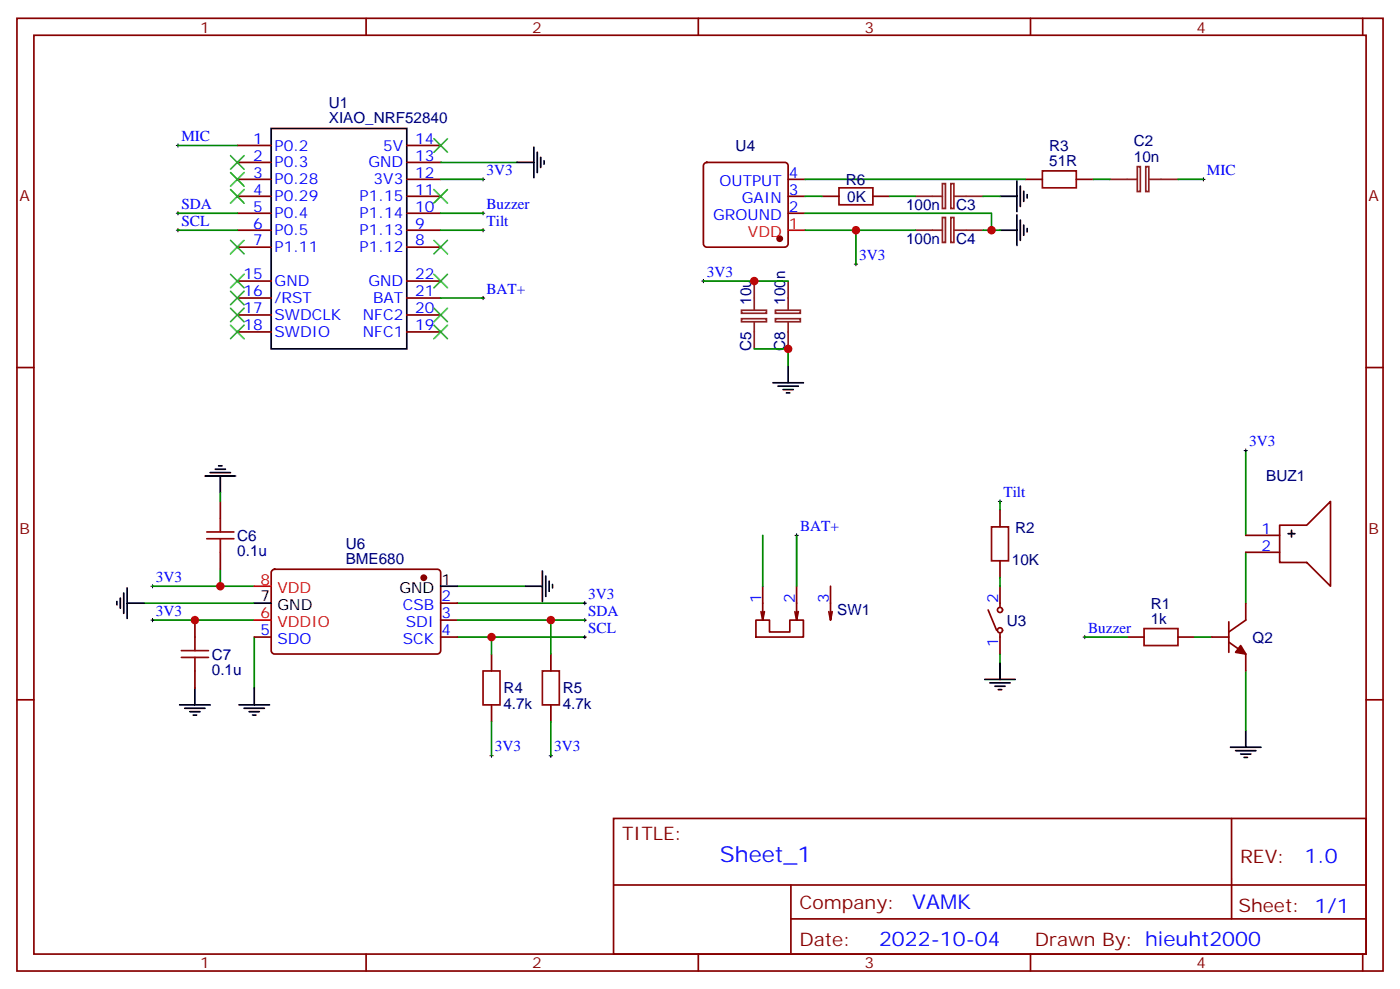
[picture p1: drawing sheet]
<svg xmlns="http://www.w3.org/2000/svg" width="291mm" height="206mm" viewBox="0 0 291 206" stroke-linecap="round" stroke-linejoin="round" font-family="sans-serif">
<g fill="none" stroke="#870000" stroke-width=".35">
<path d="M3.5 3.8h284.4v198.3h-284.4zM7.1 7.3h277.2v191.2h-277.2zM76.2 3.8v3.5M145.3 3.8v3.5M214.5 3.8v3.5M283.6 3.8v3.5M49.4 30.3h7M49.4 37.3h7M49.4 33.8h7M84.7 30.3h7M84.7 37.3h7M84.7 33.8h7"/>
<path d="M146.6 34l.5-.2h16.2a.71 .71 0 0 1 .7 .7v16.2a.76 .76 0 0 1-.7 .7h-16.2a.76 .76 0 0 1-.7-.7v-16.2zM164 37.3h3.6M213.4 37.3h3.6M224 37.3h3.5M49.4 40.9h7M49.4 44.4h7M49.4 47.9h7M49.4 51.4h7M49.4 58.5h7M84.7 40.9h7M84.7 44.4h7M84.7 47.9h7"/>
<path d="M84.7 51.4h7M84.7 58.5h7M164 40.9h3.6M164 44.4h3.6M171.1 40.9h3.5M181.7 40.9h3.5M3.5 76.5h3.6M49.4 62h7M49.4 65.5h7M49.4 69.1h7M84.7 62h7M84.7 65.5h7"/>
<path d="M84.7 69.1h7M284.3 76.5h3.6M45.9 104.4v3.5M45.9 114.9v3.6M56.7 118.7l.4-.2h33.9a.71 .71 0 0 1 .7 .7v16.2a.76 .76 0 0 1-.7 .7h-33.9a.76 .76 0 0 1-.7-.7v-16.2zM208.1 106.1v3.5M208.1 116.7v3.5M259.3 111.4h7M259.3 114.9h7M266.3 109.3h5.7l4.9-4.9v17.6l-4.9-4.9h-5.7zM40.6 129v3.6M40.6 139.6v3.6"/>
<path d="M52.9 132.6h3.5M91.7 132.6h3.5M91.7 129h3.5M91.7 125.5h3.5M102.3 136.1v3.5M114.7 136.1v3.5M157.3 129h2.9v2.5h4.2v-2.5h2.8v3.6h-9.9zM158.4 127.3l.3 1.7M158.7 122v7l.4-1.7M165.5 127.3l.3 1.7M165.8 122v7l.4-1.7M172.5 127.3l.4 1.7"/>
<path d="M172.9 122v7l.3-1.7M205.7 126.9l1.7 4.3M208.1 122v4.2M208.1 131.9v4.2M234.6 132.6h3.5M245.2 132.6h3.5M252.2 132.6h3.6M255.8 133.6l3.5 2.5v3.5M255.8 129.4v6.3M259.3 125.5v3.5l-3.5 2.5M3.5 145.6h3.6M102.3 146.7v3.5"/>
<path d="M114.7 146.7v3.5M284.3 145.6h3.6M127.7 170.3h156.6v28.2h-156.6zM256.3 170.3v20.9M76.2 198.5v3.6M127.7 184.2h156.5M145.3 198.5v3.6M164.6 191.2h119.6M164.6 184.2v14.1M214.5 198.5v3.6M283.6 198.5v3.6"/>
<circle cx="208.1" cy="131.2" r=".53"/>
<circle cx="208.1" cy="126.9" r=".53"/>
</g>
<g fill="none" stroke="#000" stroke-width=".35">
<path d="M56.4 26.7h28.3v45.9h-28.3zM107.6 33.8h3.5M111.1 30.6v6.4M111.8 31.7v4.2M112.5 32.7v2.2M113.2 33.4v.7M211.7 37.7v6.3M212.4 38.7v4.3M213.1 39.8v2.1M208.1 40.9h3.6M208.1 47.9h3.6M211.7 44.7v6.4"/>
<path d="M212.4 45.8v4.2M213.1 46.8v2.2M213.8 40.5v.7M213.8 47.6v.7M160.9 79.7h6.3M164 76.1v3.6M42.7 99.1h6.3M43.7 98.4h4.3M44.8 97.6h2.1M45.5 96.9h.7M45.9 99.1v3.5M161.9 80.4h4.3"/>
<path d="M163 81.1h2.1M163.7 81.8h.7M112.9 118.8v6.4M113.6 119.9v4.2M268.1 111.1h1.4M268.8 110.3v1.5M24.3 125.2v.7M25 124.5v2.1M25.8 123.4v4.2M26.5 125.5h3.5M26.5 122.3v6.4M52.9 125.5h3.5"/>
<path d="M91.7 122h3.5M109.4 122h3.5M114.3 120.9v2.1M115 121.6v.7M208.1 137.9v3.5M37.4 146.7h6.3M38.5 147.4h4.2M39.5 148.1h2.1M40.2 148.8h.7M40.6 143.2v3.5M49.7 146.7h6.4M50.8 147.4h4.2"/>
<path d="M51.9 148.1h2.1M52.6 148.8h.7M52.9 143.2v3.5M205 141.4h6.3M206 142.1h4.3M207.1 142.8h2.1M207.8 143.5h.7M256.1 155.5h6.4M257.2 156.2h4.2M258.2 156.9h2.1M258.9 157.6h.7M259.3 152v3.5"/>
</g>
<g fill="#870000" stroke="#870000" stroke-width=".35">
<path d="M258.2 134.3l1.1 1.8-2.1-.4z"/>
<circle cx="162.3" cy="49.7" r=".53"/>
<circle cx="88.2" cy="120.2" r=".53"/>
</g>
<path d="M164 47.9h3.6M52.9 122h3.5M52.9 129h3.5" fill="none" stroke="#f00" stroke-width=".35"/>
<g fill="none" stroke="#a10000" stroke-width=".35">
<path d="M174.6 39.1h7.1v3.5h-7.1zM217 35.6h7v3.5h-7zM43 112.1h5.7M43 110.7h5.7M45.9 107.9v2.8M45.9 112.1v2.8M206.4 109.6h3.5v7.1h-3.5zM37.7 136.8h5.7M37.7 135.4h5.7M40.6 132.6v2.8M40.6 136.8v2.8M100.5 139.6h3.6v7.1h-3.6z"/>
<path d="M112.9 139.6h3.5v7.1h-3.5zM238.1 130.8h7.1v3.5h-7.1z"/>
</g>
<g fill="none" stroke="#008700" stroke-width=".35">
<path d="M37 30.3h12.4M91.7 33.8h15.9M91.7 37.3h8.8M167.6 37.3h45.8M227.5 37.3h3.6M245.2 37.3h5.3M37 44.4h12.4M37 47.9h12.4M91.7 44.4h8.8M91.7 47.9h8.8M146.4 58.5h17.6M167.6 44.4h38.8v3.5h1.7"/>
<path d="M167.6 47.9h22.9M167.6 40.9h3.5M178.2 47.9v7.1M185.2 40.9h5.3M204.6 47.9h1.8M204.6 40.9h3.5M91.7 62h8.8M157 72.6h7v3.5M259.3 93.8v17.6M45.9 118.5v3.5h7M45.9 102.6v1.8M158.7 111.4v10.6"/>
<path d="M165.8 111.4v10.6M208.1 104.4v1.7M259.3 114.9v10.6M30 125.5h22.9M31.7 129h21.2M31.7 122h14.2M52.9 132.6v10.6M95.2 125.5h26.5M95.2 132.6h26.5M95.2 129h26.5M95.2 122h14.2M102.3 132.6v3.5"/>
<path d="M114.7 129v7.1M208.1 120.2v1.8M208.1 136.1v1.8M225.8 132.6h8.8M248.7 132.6h3.5M259.3 139.6v12.4M102.3 150.2v7.1M114.7 150.2v7.1"/>
</g>
<g fill="none" stroke="#000" stroke-width=".21">
<path d="M36.7 30.3h.7M37 29.9v.7M100.2 37.3h.7M100.5 37v.7M250.1 37.3h.7M250.5 37v.7M36.7 44.4h.7M36.7 47.9h.7M37 44v.7M37 47.6v.7M100.2 44.4h.7M100.2 47.9h.7"/>
<path d="M100.5 44v.7M100.5 47.6v.7M146 58.5h.8M146.4 58.1v.7M177.8 55h.7M178.2 54.6v.7M100.2 62h.7M100.5 61.7v.7M258.9 93.8h.7M259.3 93.4v.7M165.5 111.4h.7M165.8 111.1v.7"/>
<path d="M207.8 104.4h.7M208.1 104v.7M31.4 129h.7M31.4 122h.7M31.7 121.6v.7M31.7 128.7v.7M121.4 132.6h.7M121.4 129h.7M121.4 125.5h.7M121.7 125.2v.7M121.7 128.7v.7M121.7 132.2v.7"/>
<path d="M225.4 132.6h.7M225.8 132.2v.7M102 157.3h.7M102.3 156.9v.7M114.3 157.3h.7M114.7 156.9v.7"/>
</g>
<g fill="none" stroke="#3c3" stroke-width=".35">
<path d="M48 35.9l2.8 2.8M48 32.4l2.8 2.8M48 39.4l2.8 2.9M50.8 35.9l-2.8 2.8M50.8 32.4l-2.8 2.8M50.8 39.4l-2.8 2.9M90.3 39.4l2.8 2.9M90.3 28.9l2.8 2.8M93.1 39.4l-2.8 2.9M93.1 28.9l-2.8 2.8M48 57.1l2.8 2.8M48 50l2.8 2.8"/>
<path d="M50.8 57.1l-2.8 2.8M50.8 50l-2.8 2.8M90.3 50l2.8 2.8M90.3 57.1l2.8 2.8M93.1 50l-2.8 2.8M93.1 57.1l-2.8 2.8M48 67.7l2.8 2.8M48 64.1l2.8 2.9M48 60.6l2.8 2.8M50.8 67.7l-2.8 2.8M50.8 64.1l-2.8 2.9M50.8 60.6l-2.8 2.8"/>
<path d="M90.3 64.1l2.8 2.9M90.3 67.7l2.8 2.8M93.1 64.1l-2.8 2.9M93.1 67.7l-2.8 2.8"/>
</g>
<g fill="none" stroke="#8c2424" stroke-width=".35">
<path d="M196.1 38.2h.7v5.2h-.7zM197.9 38.2h.6v5.2h-.6zM231.1 37.3h5.6M236.7 34.7h.6v5.2h-.6zM238.5 34.7h.6v5.2h-.6zM239.2 37.3h6M157 58.5v6M164 58.5v6M190.5 40.9h5.6M190.5 47.9h5.6M196.1 45.3h.7v5.1h-.7zM197.9 45.3h.6v5.1h-.6z"/>
<path d="M198.6 40.9h6M198.6 47.9h6M154.3 64.6h5.2v.6h-5.2zM154.3 66.3h5.2v.7h-5.2zM157 67v5.6M161.4 64.6h5.2v.6h-5.2zM161.4 66.3h5.2v.7h-5.2zM164 67v5.6"/>
</g>
<g fill="#c00">
<circle cx="114.7" cy="129" r=".88"/>
<circle cx="102.3" cy="132.6" r=".88"/>
<circle cx="45.9" cy="122" r=".88"/>
<circle cx="40.6" cy="129" r=".88"/>
<circle cx="206.4" cy="47.9" r=".88"/>
<circle cx="178.2" cy="47.9" r=".88"/>
<circle cx="157" cy="58.5" r=".88"/>
<circle cx="164" cy="72.6" r=".88"/>
</g>
<text font-size="4.6" fill="#00f" x="149.8" y="179.3">Sheet_1</text>
<g font-size="4.2" fill="#00f">
<text x="271.5" y="179.6">1.0</text>
<text x="189.9" y="189.1">VAMK</text>
<text x="183" y="196.9">2022-10-04</text>
</g>
<g font-size="3.9" fill="#800">
<text x="129.5" y="174.9">TITLE:</text>
<text x="258.1" y="179.6">REV:</text>
<text x="166.4" y="189.1">Company:</text>
<text x="257.7" y="189.7">Sheet: 1/1</text>
<text x="166.4" y="196.8">Date:</text>
<text x="215.4" y="196.9">Drawn By: hieuht2000</text>
</g>
<g font-size="3.2" fill="#800">
<text x="41.6" y="6.8">1</text>
<text x="110.8" y="6.8">2</text>
<text x="179.9" y="6.8">3</text>
<text x="249.1" y="6.8">4</text>
<text x="4.1" y="41.9">A</text>
<text x="284.9" y="41.9">A</text>
<text x="4.1" y="111.1">B</text>
<text x="284.9" y="111.1">B</text>
<text x="41.6" y="201.5">1</text>
<text x="110.8" y="201.5">2</text>
<text x="179.9" y="201.5">3</text>
<text x="249.1" y="201.5">4</text>
</g>
<g font-size="3.2" fill="#000080">
<text x="68.4" y="22.5">U1</text>
<text x="68.4" y="25.7">XIAO_NRF52840</text>
<text x="153.1" y="31.4">U4</text>
<text x="218.4" y="34.5">51R</text>
<text x="218.4" y="31.3">R3</text>
<text x="236" y="33.6">10n</text>
<text x="236" y="30.4">C2</text>
<text x="176.1" y="38.5">R6</text>
<text x="176.4" y="42">0K</text>
<text x="188.6" y="43.8">100n</text>
<text x="199" y="43.8">C3</text>
<text x="188.6" y="50.8">100n</text>
<text x="199" y="50.8">C4</text>
<text x="156.4" y="63.5" transform="rotate(-90 156.4 63.5)">10u</text>
<text x="163.4" y="63.5" transform="rotate(-90 163.4 63.5)">100n</text>
<text x="156.4" y="73" transform="rotate(-90 156.4 73)">C5</text>
<text x="163.4" y="72.9" transform="rotate(-90 163.4 72.9)">C8</text>
<text x="263.5" y="100.2">BUZ1</text>
<text x="49.4" y="112.6">C6</text>
<text x="211.3" y="110.8">R2</text>
<text x="49.4" y="115.7">0.1u</text>
<text x="72" y="117.3">BME680</text>
<text x="72" y="114.3">U6</text>
<text x="210.6" y="117.5">10K</text>
<text x="174.3" y="128.1">SW1</text>
<text x="209.5" y="130.2">U3</text>
<text x="239.5" y="129.8">1k</text>
<text x="239.5" y="126.8">R1</text>
<text x="44.1" y="137.3">C7</text>
<text x="260.7" y="133.7">Q2</text>
<text x="44.1" y="140.4">0.1u</text>
<text x="104.8" y="147.5">4.7k</text>
<text x="104.8" y="144.3">R4</text>
<text x="117.1" y="147.5">4.7k</text>
<text x="117.1" y="144.3">R5</text>
</g>
<g font-size="3.2" fill="#00f">
<text x="37.7" y="29.4">MIC</text>
<text x="52.7" y="29.9">1</text>
<text x="86.4" y="29.9">14</text>
<text x="52.7" y="33.4">2</text>
<text x="57.1" y="31.3">P0.2</text>
<text x="57.1" y="34.9">P0.3</text>
<text x="76.7" y="34.9">GND</text>
<text x="79.8" y="31.3">5V</text>
<text x="86.4" y="33.4">13</text>
<text x="52.7" y="37">3</text>
<text x="52.7" y="40.5">4</text>
<text x="57.1" y="38.4">P0.28</text>
<text x="57.1" y="41.9">P0.29</text>
<text x="74.8" y="41.9">P1.15</text>
<text x="77.8" y="38.4">3V3</text>
<text x="86.4" y="40.5">11</text>
<text x="86.4" y="37">12</text>
<text x="101.2" y="36.4">3V3</text>
<text x="149.8" y="38.7">OUTPUT</text>
<text x="164.2" y="40.5">3</text>
<text x="164.2" y="37">4</text>
<text x="251.2" y="36.4">MIC</text>
<text x="37.7" y="43.5">SDA</text>
<text x="37.7" y="47">SCL</text>
<text x="52.7" y="44">5</text>
<text x="52.7" y="47.6">6</text>
<text x="57.1" y="45.4">P0.4</text>
<text x="74.8" y="45.4">P1.14</text>
<text x="86.4" y="47.6">9</text>
<text x="86.4" y="44">10</text>
<text x="101.2" y="43.5">Buzzer</text>
<text x="101.2" y="47">Tilt</text>
<text x="148.4" y="45.8">GROUND</text>
<text x="154.4" y="42.3">GAIN</text>
<text x="164.2" y="44">2</text>
<text x="52.7" y="51.1">7</text>
<text x="57.1" y="49">P0.5</text>
<text x="57.1" y="52.5">P1.11</text>
<text x="74.8" y="52.5">P1.12</text>
<text x="74.8" y="49">P1.13</text>
<text x="86.4" y="51.1">8</text>
<text x="50.6" y="58.1">15</text>
<text x="57.1" y="59.5">GND</text>
<text x="76.7" y="59.5">GND</text>
<text x="86.4" y="58.1">22</text>
<text x="147.1" y="57.6">3V3</text>
<text x="178.9" y="54.1">3V3</text>
<text x="50.6" y="61.7">16</text>
<text x="50.6" y="65.2">17</text>
<text x="57.1" y="63.1">/RST</text>
<text x="77.7" y="63.1">BAT</text>
<text x="86.4" y="65.2">20</text>
<text x="86.4" y="61.7">21</text>
<text x="101.2" y="61.1">BAT+</text>
<text x="50.6" y="68.7">18</text>
<text x="57.1" y="66.6">SWDCLK</text>
<text x="57.1" y="70.1">SWDIO</text>
<text x="75.5" y="70.1">NFC1</text>
<text x="75.5" y="66.6">NFC2</text>
<text x="86.4" y="68.7">19</text>
<text x="260" y="92.9">3V3</text>
<text x="208.8" y="103.5">Tilt</text>
<text x="166.5" y="110.5">BAT+</text>
<text x="262.6" y="111.1">1</text>
<text x="262.6" y="114.6">2</text>
<text x="32.5" y="121.1">3V3</text>
<text x="91.9" y="125.2">2</text>
<text x="122.4" y="124.6">3V3</text>
<text x="158.4" y="125.5" transform="rotate(-90 158.4 125.5)">1</text>
<text x="165.5" y="125.5" transform="rotate(-90 165.5 125.5)">2</text>
<text x="172.5" y="125.5" transform="rotate(-90 172.5 125.5)">3</text>
<text x="207.8" y="125.5" transform="rotate(-90 207.8 125.5)">2</text>
<text x="32.5" y="128.2">3V3</text>
<text x="83.9" y="126.9">CSB</text>
<text x="84.5" y="130.5">SDI</text>
<text x="91.9" y="128.7">3</text>
<text x="122.4" y="131.7">SCL</text>
<text x="122.4" y="128.2">SDA</text>
<text x="226.5" y="131.7">Buzzer</text>
<text x="54.3" y="132.2">5</text>
<text x="57.7" y="134">SDO</text>
<text x="83.8" y="134">SCK</text>
<text x="91.9" y="132.2">4</text>
<text x="207.8" y="134.6" transform="rotate(-90 207.8 134.6)">1</text>
<text x="103" y="156.4">3V3</text>
<text x="115.4" y="156.4">3V3</text>
</g>
<g font-size="3.2" fill="#f00">
<text x="164.2" y="47.6">1</text>
<text x="155.7" y="49.3">VDD</text>
<text x="54.3" y="121.6">8</text>
<text x="57.7" y="123.4">VDD</text>
<text x="54.3" y="128.7">6</text>
<text x="57.7" y="130.5">VDDIO</text>
</g>
<g font-size="3.2">
<text x="54.3" y="125.2">7</text>
<text x="83.1" y="123.4">GND</text>
<text x="91.9" y="121.6">1</text>
<text x="57.7" y="126.9">GND</text>
</g>
</svg>
